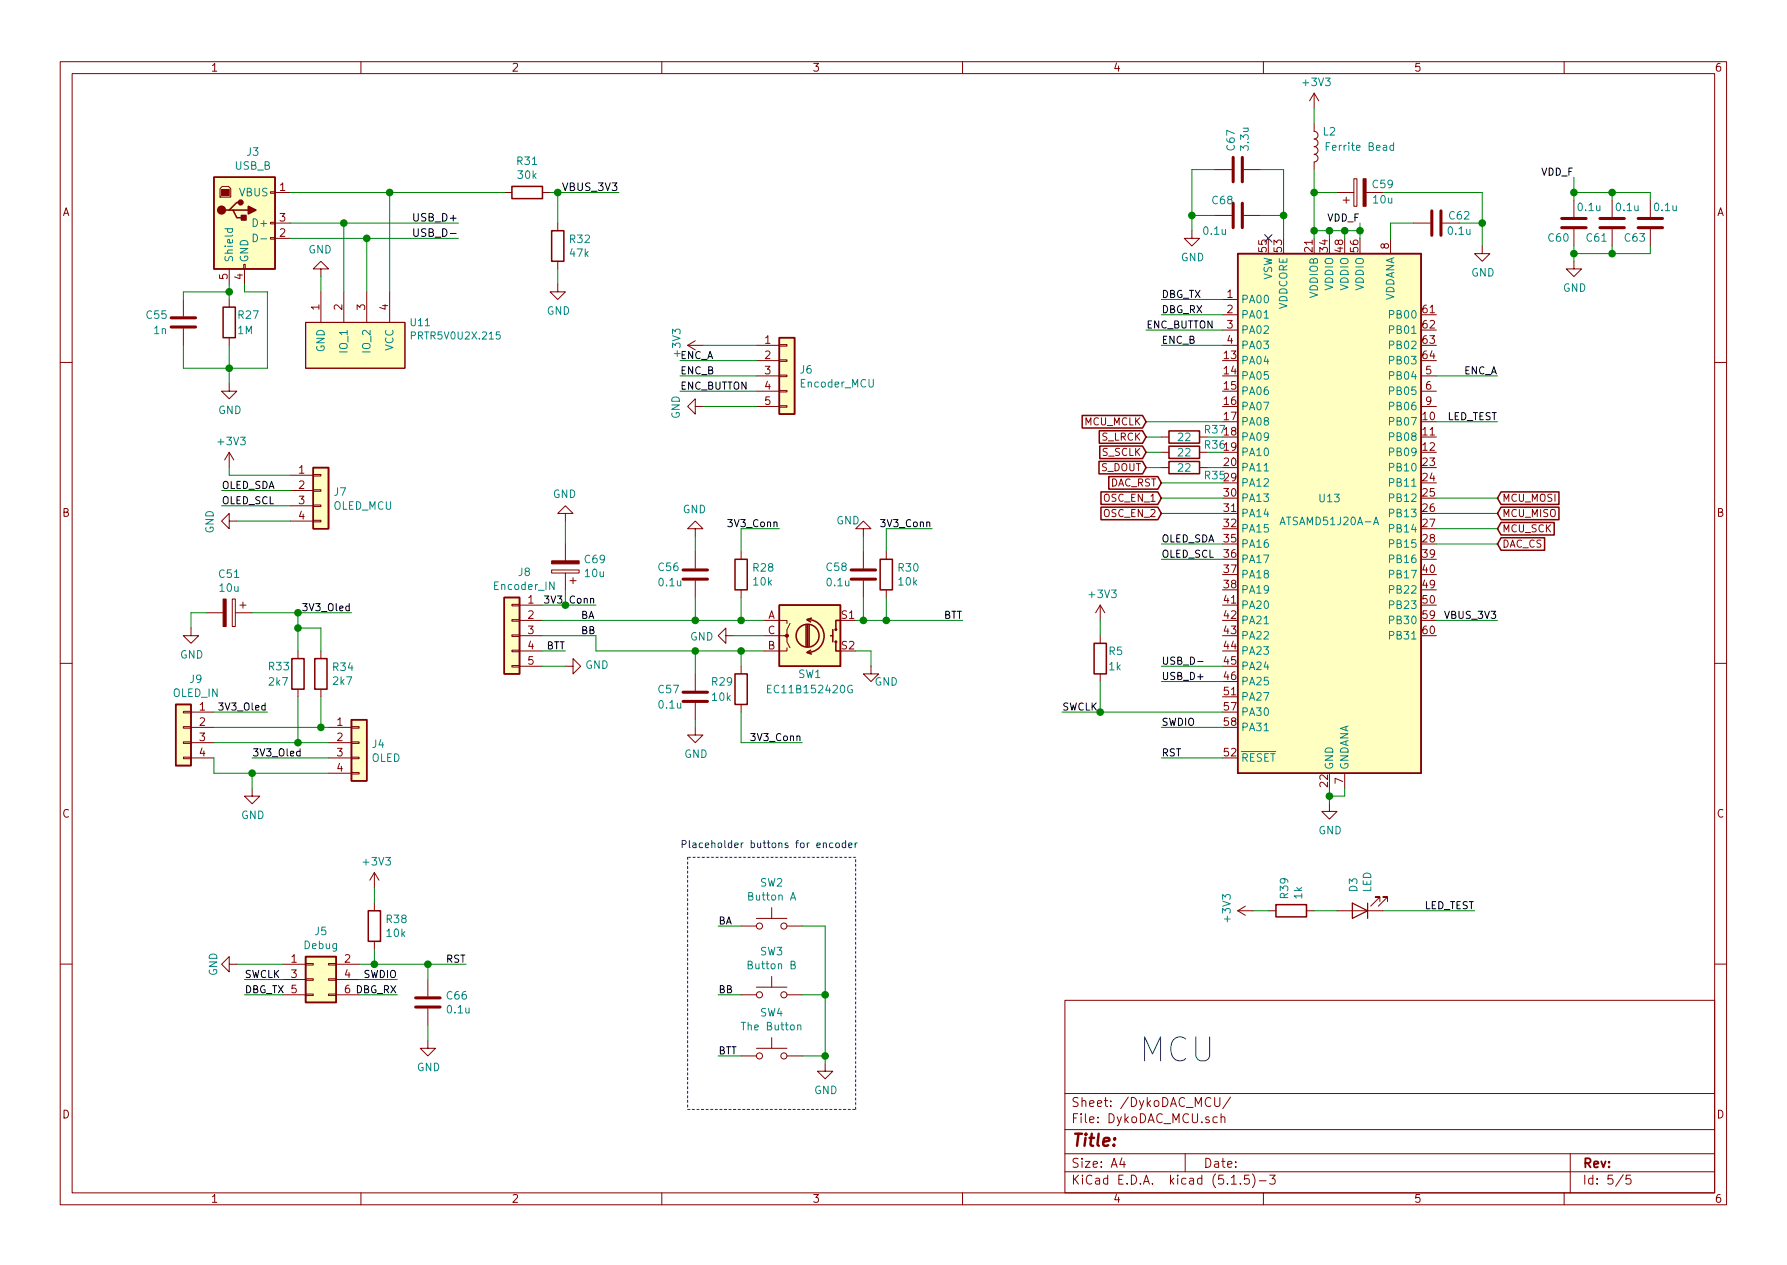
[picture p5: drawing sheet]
EESchema Schematic File Version 4
EELAYER 30 0
EELAYER END
$Descr A4 11693 8268
encoding utf-8
Sheet 5 5
Title ""
Date ""
Rev ""
Comp ""
Comment1 ""
Comment2 ""
Comment3 ""
Comment4 ""
$EndDescr
$Comp
L Device:C C62
U 1 1
P 9400 1450
F 0 "C62" V 9350 1600 50  0000 C CNN
F 1 "0.1u" V 9450 1600 50  0000 C CNN
F 2 "Capacitors_SMD:C_0603" H 9438 1300 50  0001 C CNN
F 3 "~" H 9400 1450 50  0001 C CNN
	1    9400 1450
	0    1    1    0   
$EndComp
$Comp
L Connector:USB_B J3
U 1 1
P 1600 1450
F 0 "J3" H 1655 1917 50  0000 C CNN
F 1 "USB_B" H 1655 1826 50  0000 C CNN
F 2 "Connect:USB_B" H 1750 1400 50  0001 C CNN
F 3 " ~" H 1750 1400 50  0001 C CNN
	1    1600 1450
	1    0    0    -1  
$EndComp
Text Label 4050 1250 2    50   ~ 0
VBUS_3V3
Text Label 3000 1450 2    50   ~ 0
USB_D+
Text Label 3000 1550 2    50   ~ 0
USB_D-
$Comp
L power:GND #PWR?
U 1 1
P 1500 2500
AR Path="/5C8D0112/5CFBCCC9" Ref="#PWR?"  Part="1" 
AR Path="/5CF60BAD/5CFBCCC9" Ref="#PWR043"  Part="1" 
F 0 "#PWR043" H 1500 2250 50  0001 C CNN
F 1 "GND" H 1505 2327 50  0000 C CNN
F 2 "" H 1500 2500 50  0001 C CNN
F 3 "" H 1500 2500 50  0001 C CNN
	1    1500 2500
	1    0    0    -1  
$EndComp
$Comp
L Device:R R27
U 1 1
P 1500 2100
F 0 "R27" H 1450 2150 50  0000 R CNN
F 1 "1M" H 1450 2050 50  0000 R CNN
F 2 "Resistors_SMD:R_0603" V 1430 2100 50  0001 C CNN
F 3 "~" H 1500 2100 50  0001 C CNN
	1    1500 2100
	-1   0    0    -1  
$EndComp
Wire Wire Line
	1500 1950 1500 1900
$Comp
L Device:C C55
U 1 1
P 1200 2100
F 0 "C55" H 950 2150 50  0000 L CNN
F 1 "1n" H 1000 2050 50  0000 L CNN
F 2 "Capacitors_SMD:C_0603" H 1238 1950 50  0001 C CNN
F 3 "~" H 1200 2100 50  0001 C CNN
	1    1200 2100
	1    0    0    -1  
$EndComp
Wire Wire Line
	1200 1950 1200 1900
Wire Wire Line
	1200 1900 1500 1900
Connection ~ 1500 1900
Wire Wire Line
	1500 1900 1500 1850
Wire Wire Line
	1200 2250 1200 2400
Wire Wire Line
	1200 2400 1500 2400
Wire Wire Line
	1500 2250 1500 2400
Connection ~ 1500 2400
Wire Wire Line
	1600 1850 1600 1900
Wire Wire Line
	1600 1900 1750 1900
Wire Wire Line
	1750 1900 1750 2400
Wire Wire Line
	1500 2400 1750 2400
Wire Wire Line
	1500 2500 1500 2400
$Comp
L Device:C C61
U 1 1
P 10550 1450
F 0 "C61" H 10650 1550 50  0000 C CNN
F 1 "0.1u" H 10450 1350 50  0000 C CNN
F 2 "Capacitors_SMD:C_0603" H 10588 1300 50  0001 C CNN
F 3 "~" H 10550 1450 50  0001 C CNN
	1    10550 1450
	-1   0    0    1   
$EndComp
$Comp
L Device:C C60
U 1 1
P 10300 1450
F 0 "C60" H 10400 1550 50  0000 C CNN
F 1 "0.1u" H 10200 1350 50  0000 C CNN
F 2 "Capacitors_SMD:C_0603" H 10338 1300 50  0001 C CNN
F 3 "~" H 10300 1450 50  0001 C CNN
	1    10300 1450
	-1   0    0    1   
$EndComp
Text Label 7600 4450 0    47   ~ 0
USB_D+
Text Label 7600 4350 0    47   ~ 0
USB_D-
$Comp
L Device:R R31
U 1 1
P 3450 1250
F 0 "R31" V 3243 1250 50  0000 C CNN
F 1 "30k" V 3334 1250 50  0000 C CNN
F 2 "Resistors_SMD:R_0603" V 3380 1250 50  0001 C CNN
F 3 "~" H 3450 1250 50  0001 C CNN
	1    3450 1250
	0    1    1    0   
$EndComp
Wire Wire Line
	3600 1250 3650 1250
$Comp
L Device:R R32
U 1 1
P 3650 1600
F 0 "R32" H 3720 1646 50  0000 L CNN
F 1 "47k" H 3720 1555 50  0000 L CNN
F 2 "Resistors_SMD:R_0603" V 3580 1600 50  0001 C CNN
F 3 "~" H 3650 1600 50  0001 C CNN
	1    3650 1600
	1    0    0    -1  
$EndComp
$Comp
L power:GND #PWR054
U 1 1
P 3650 1850
F 0 "#PWR054" H 3650 1600 50  0001 C CNN
F 1 "GND" H 3655 1677 50  0000 C CNN
F 2 "" H 3650 1850 50  0001 C CNN
F 3 "" H 3650 1850 50  0001 C CNN
	1    3650 1850
	1    0    0    -1  
$EndComp
Wire Wire Line
	3650 1850 3650 1750
Wire Wire Line
	3650 1450 3650 1250
Connection ~ 3650 1250
Wire Wire Line
	3650 1250 4050 1250
Text Label 9800 4050 2    47   ~ 0
VBUS_3V3
Wire Wire Line
	7600 4450 8000 4450
Wire Wire Line
	7600 4350 8000 4350
Wire Wire Line
	9800 4050 9400 4050
$Comp
L Device:Rotary_Encoder_Switch SW1
U 1 1
P 5300 4150
F 0 "SW1" H 5300 3900 50  0000 C CNN
F 1 "EC11B152420G" H 5300 3800 50  0000 C CNN
F 2 "kamtar:Potentiometer_Alps_RK097_Dual_Horizontal" H 5150 4310 50  0001 C CNN
F 3 "~" H 5300 4410 50  0001 C CNN
	1    5300 4150
	1    0    0    -1  
$EndComp
$Comp
L power:GND #PWR046
U 1 1
P 4800 4150
F 0 "#PWR046" H 4800 3900 50  0001 C CNN
F 1 "GND" V 4805 4022 50  0000 R CNN
F 2 "" H 4800 4150 50  0001 C CNN
F 3 "" H 4800 4150 50  0001 C CNN
	1    4800 4150
	0    1    1    0   
$EndComp
Wire Wire Line
	5000 4150 4800 4150
Text Label 7500 2150 0    47   ~ 0
ENC_BUTTON
Wire Wire Line
	7500 2150 8000 2150
$Comp
L Device:R R28
U 1 1
P 4850 3750
F 0 "R28" H 4920 3796 50  0000 L CNN
F 1 "10k" H 4920 3705 50  0000 L CNN
F 2 "Resistors_SMD:R_0603" V 4780 3750 50  0001 C CNN
F 3 "~" H 4850 3750 50  0001 C CNN
	1    4850 3750
	1    0    0    -1  
$EndComp
$Comp
L Device:R R29
U 1 1
P 4850 4500
F 0 "R29" H 4650 4550 50  0000 L CNN
F 1 "10k" H 4650 4450 50  0000 L CNN
F 2 "Resistors_SMD:R_0603" V 4780 4500 50  0001 C CNN
F 3 "~" H 4850 4500 50  0001 C CNN
	1    4850 4500
	1    0    0    -1  
$EndComp
$Comp
L Device:R R30
U 1 1
P 5800 3750
F 0 "R30" H 5870 3796 50  0000 L CNN
F 1 "10k" H 5870 3705 50  0000 L CNN
F 2 "Resistors_SMD:R_0603" V 5730 3750 50  0001 C CNN
F 3 "~" H 5800 3750 50  0001 C CNN
	1    5800 3750
	1    0    0    -1  
$EndComp
Wire Wire Line
	4850 4350 4850 4250
Wire Wire Line
	4850 4250 5000 4250
Wire Wire Line
	4850 3900 4850 4050
Wire Wire Line
	4850 4050 5000 4050
Wire Wire Line
	5800 3900 5800 4050
Wire Wire Line
	5800 4050 5650 4050
$Comp
L power:GND #PWR050
U 1 1
P 5700 4350
F 0 "#PWR050" H 5700 4100 50  0001 C CNN
F 1 "GND" H 5800 4250 50  0000 C CNN
F 2 "" H 5700 4350 50  0001 C CNN
F 3 "" H 5700 4350 50  0001 C CNN
	1    5700 4350
	1    0    0    -1  
$EndComp
Wire Wire Line
	5600 4250 5700 4250
Wire Wire Line
	5700 4250 5700 4350
$Comp
L power:+3V3 #PWR051
U 1 1
P 4600 2250
F 0 "#PWR051" H 4600 2100 50  0001 C CNN
F 1 "+3V3" H 4615 2423 50  0000 C CNN
F 2 "" H 4600 2250 50  0001 C CNN
F 3 "" H 4600 2250 50  0001 C CNN
	1    4600 2250
	0    -1   -1   0   
$EndComp
Text Label 4450 2350 0    47   ~ 0
ENC_A
Text Label 4450 2450 0    47   ~ 0
ENC_B
Connection ~ 4850 4250
Connection ~ 4850 4050
Text Label 4450 2550 0    47   ~ 0
ENC_BUTTON
Wire Wire Line
	6300 4050 5800 4050
Connection ~ 5800 4050
$Comp
L power:GND #PWR065
U 1 1
P 2800 6800
F 0 "#PWR065" H 2800 6550 50  0001 C CNN
F 1 "GND" H 2805 6627 50  0000 C CNN
F 2 "" H 2800 6800 50  0001 C CNN
F 3 "" H 2800 6800 50  0001 C CNN
	1    2800 6800
	1    0    0    -1  
$EndComp
$Comp
L power:+3V3 #PWR064
U 1 1
P 2450 5800
F 0 "#PWR064" H 2450 5650 50  0001 C CNN
F 1 "+3V3" H 2465 5973 50  0000 C CNN
F 2 "" H 2450 5800 50  0001 C CNN
F 3 "" H 2450 5800 50  0001 C CNN
	1    2450 5800
	1    0    0    -1  
$EndComp
$Comp
L Device:R R38
U 1 1
P 2450 6050
F 0 "R38" H 2520 6096 50  0000 L CNN
F 1 "10k" H 2520 6005 50  0000 L CNN
F 2 "Resistors_SMD:R_0603" V 2380 6050 50  0001 C CNN
F 3 "~" H 2450 6050 50  0001 C CNN
	1    2450 6050
	1    0    0    -1  
$EndComp
Wire Wire Line
	2450 5900 2450 5800
Wire Wire Line
	2450 6200 2450 6300
Text Label 7600 4950 0    47   ~ 0
RST
Wire Wire Line
	7600 4950 8000 4950
Wire Wire Line
	7500 2750 8000 2750
Text GLabel 7500 2950 0    47   Input ~ 0
S_SCLK
$Comp
L Device:R R36
U 1 1
P 7750 2950
F 0 "R36" V 7700 3150 50  0000 C CNN
F 1 "22" V 7750 2950 50  0000 C CNN
F 2 "Resistors_SMD:R_0603" V 7680 2950 50  0001 C CNN
F 3 "~" H 7750 2950 50  0001 C CNN
	1    7750 2950
	0    1    1    0   
$EndComp
Wire Wire Line
	7500 2950 7600 2950
Wire Wire Line
	7900 2950 8000 2950
$Comp
L Device:R R37
U 1 1
P 7750 2850
F 0 "R37" V 7700 3050 50  0000 C CNN
F 1 "22" V 7750 2850 50  0000 C CNN
F 2 "Resistors_SMD:R_0603" V 7680 2850 50  0001 C CNN
F 3 "~" H 7750 2850 50  0001 C CNN
	1    7750 2850
	0    1    1    0   
$EndComp
Wire Wire Line
	7900 2850 8000 2850
Text GLabel 7500 2850 0    47   Input ~ 0
S_LRCK
Wire Wire Line
	7600 2850 7500 2850
$Comp
L Device:R R35
U 1 1
P 7750 3050
F 0 "R35" V 7800 3250 50  0000 C CNN
F 1 "22" V 7750 3050 50  0000 C CNN
F 2 "Resistors_SMD:R_0603" V 7680 3050 50  0001 C CNN
F 3 "~" H 7750 3050 50  0001 C CNN
	1    7750 3050
	0    1    1    0   
$EndComp
Wire Wire Line
	8000 3050 7900 3050
Text Label 7600 4750 0    47   ~ 0
SWDIO
Wire Wire Line
	7600 4750 8000 4750
Text Label 7600 2050 0    47   ~ 0
DBG_RX
Text Label 7600 1950 0    47   ~ 0
DBG_TX
Wire Wire Line
	8000 1950 7600 1950
Wire Wire Line
	8000 2050 7600 2050
$Comp
L power:GND #PWR058
U 1 1
P 1550 6300
F 0 "#PWR058" H 1550 6050 50  0001 C CNN
F 1 "GND" H 1550 6150 50  0000 C CNN
F 2 "" H 1550 6300 50  0001 C CNN
F 3 "" H 1550 6300 50  0001 C CNN
	1    1550 6300
	0    1    1    0   
$EndComp
Text Label 3050 6300 2    47   ~ 0
RST
Text Label 1600 6400 0    47   ~ 0
SWCLK
Text Label 2600 6400 2    47   ~ 0
SWDIO
Wire Wire Line
	2600 6400 2350 6400
Wire Wire Line
	1850 6400 1600 6400
Text Label 1600 6500 0    47   ~ 0
DBG_TX
Wire Wire Line
	1850 6500 1600 6500
Text Label 2600 6500 2    47   ~ 0
DBG_RX
Wire Wire Line
	2600 6500 2350 6500
$Comp
L Device:C C56
U 1 1
P 4550 3750
F 0 "C56" H 4300 3800 50  0000 L CNN
F 1 "0.1u" H 4300 3700 50  0000 L CNN
F 2 "Capacitors_SMD:C_0603" H 4588 3600 50  0001 C CNN
F 3 "~" H 4550 3750 50  0001 C CNN
	1    4550 3750
	1    0    0    -1  
$EndComp
$Comp
L Device:C C57
U 1 1
P 4550 4550
F 0 "C57" H 4300 4600 50  0000 L CNN
F 1 "0.1u" H 4300 4500 50  0000 L CNN
F 2 "Capacitors_SMD:C_0603" H 4588 4400 50  0001 C CNN
F 3 "~" H 4550 4550 50  0001 C CNN
	1    4550 4550
	1    0    0    -1  
$EndComp
Wire Wire Line
	4550 3900 4550 4050
Connection ~ 4550 4050
Wire Wire Line
	4550 4050 4850 4050
Wire Wire Line
	4550 4400 4550 4250
Connection ~ 4550 4250
Wire Wire Line
	4550 4250 4850 4250
$Comp
L power:GND #PWR044
U 1 1
P 4550 3500
F 0 "#PWR044" H 4550 3250 50  0001 C CNN
F 1 "GND" H 4555 3327 50  0000 C CNN
F 2 "" H 4550 3500 50  0001 C CNN
F 3 "" H 4550 3500 50  0001 C CNN
	1    4550 3500
	-1   0    0    1   
$EndComp
$Comp
L power:GND #PWR045
U 1 1
P 4550 4750
F 0 "#PWR045" H 4550 4500 50  0001 C CNN
F 1 "GND" H 4555 4577 50  0000 C CNN
F 2 "" H 4550 4750 50  0001 C CNN
F 3 "" H 4550 4750 50  0001 C CNN
	1    4550 4750
	1    0    0    -1  
$EndComp
Wire Wire Line
	4550 4750 4550 4700
Wire Wire Line
	4550 3600 4550 3500
$Comp
L Device:C C58
U 1 1
P 5650 3750
F 0 "C58" H 5400 3800 50  0000 L CNN
F 1 "0.1u" H 5400 3700 50  0000 L CNN
F 2 "Capacitors_SMD:C_0603" H 5688 3600 50  0001 C CNN
F 3 "~" H 5650 3750 50  0001 C CNN
	1    5650 3750
	1    0    0    -1  
$EndComp
Wire Wire Line
	5650 3900 5650 4050
Connection ~ 5650 4050
Wire Wire Line
	5650 4050 5600 4050
$Comp
L power:GND #PWR049
U 1 1
P 5650 3500
F 0 "#PWR049" H 5650 3250 50  0001 C CNN
F 1 "GND" H 5750 3400 50  0000 C CNN
F 2 "" H 5650 3500 50  0001 C CNN
F 3 "" H 5650 3500 50  0001 C CNN
	1    5650 3500
	-1   0    0    1   
$EndComp
Wire Wire Line
	5650 3600 5650 3500
$Comp
L Connector_Generic:Conn_01x04 J4
U 1 1
P 2350 4850
F 0 "J4" H 2430 4842 50  0000 L CNN
F 1 "OLED" H 2430 4751 50  0000 L CNN
F 2 "Pin_Headers:Pin_Header_Straight_1x04_Pitch2.54mm" H 2350 4850 50  0001 C CNN
F 3 "~" H 2350 4850 50  0001 C CNN
	1    2350 4850
	1    0    0    -1  
$EndComp
Text Label 1450 3200 0    47   ~ 0
OLED_SDA
Text Label 1450 3300 0    47   ~ 0
OLED_SCL
Wire Wire Line
	1650 4950 2150 4950
$Comp
L power:GND #PWR055
U 1 1
P 1550 3400
F 0 "#PWR055" H 1550 3150 50  0001 C CNN
F 1 "GND" H 1555 3227 50  0000 C CNN
F 2 "" H 1550 3400 50  0001 C CNN
F 3 "" H 1550 3400 50  0001 C CNN
	1    1550 3400
	0    1    1    0   
$EndComp
Text GLabel 7500 2750 0    47   Input ~ 0
MCU_MCLK
Text Label 7600 2250 0    47   ~ 0
ENC_B
Text Label 9800 2450 2    47   ~ 0
ENC_A
Wire Wire Line
	7600 2250 8000 2250
Wire Wire Line
	9400 2450 9800 2450
Text Label 7600 3550 0    47   ~ 0
OLED_SDA
Text Label 7600 3650 0    47   ~ 0
OLED_SCL
Wire Wire Line
	7600 3550 8000 3550
Wire Wire Line
	7600 3650 8000 3650
Text GLabel 9800 3250 2    47   Input ~ 0
MCU_MOSI
Text GLabel 9800 3350 2    47   Input ~ 0
MCU_MISO
Text GLabel 9800 3450 2    47   Input ~ 0
MCU_SCK
Text GLabel 9800 3550 2    47   Input ~ 0
DAC_CS
Text GLabel 7600 3150 0    47   Input ~ 0
DAC_RST
Wire Wire Line
	9800 3250 9400 3250
Wire Wire Line
	9800 3350 9400 3350
Wire Wire Line
	9800 3450 9400 3450
Wire Wire Line
	9800 3550 9400 3550
Wire Wire Line
	7600 3150 8000 3150
$Comp
L Device:R R34
U 1 1
P 2100 4400
F 0 "R34" H 2170 4446 50  0000 L CNN
F 1 "2k7" H 2170 4355 50  0000 L CNN
F 2 "Resistors_SMD:R_0603" V 2030 4400 50  0001 C CNN
F 3 "~" H 2100 4400 50  0001 C CNN
	1    2100 4400
	1    0    0    -1  
$EndComp
$Comp
L Device:R R33
U 1 1
P 1950 4400
F 0 "R33" H 1750 4450 50  0000 L CNN
F 1 "2k7" H 1750 4350 50  0000 L CNN
F 2 "Resistors_SMD:R_0603" V 1880 4400 50  0001 C CNN
F 3 "~" H 1950 4400 50  0001 C CNN
	1    1950 4400
	1    0    0    -1  
$EndComp
Wire Wire Line
	2100 4550 2100 4750
Connection ~ 2100 4750
Wire Wire Line
	2100 4750 2150 4750
Wire Wire Line
	1950 4550 1950 4850
Connection ~ 1950 4850
Wire Wire Line
	1950 4850 2150 4850
Wire Wire Line
	1950 4250 1950 4100
Wire Wire Line
	2100 4250 2100 4100
Wire Wire Line
	2100 4100 1950 4100
Connection ~ 1950 4100
Wire Wire Line
	1950 4100 1950 4000
Text GLabel 7600 3250 0    47   Input ~ 0
OSC_EN_1
Text GLabel 7600 3350 0    47   Input ~ 0
OSC_EN_2
Wire Wire Line
	7600 3250 8000 3250
Wire Wire Line
	7600 3350 8000 3350
$Comp
L Device:LED D3
U 1 1
P 8900 5950
F 0 "D3" V 8939 5833 50  0000 R CNN
F 1 "LED" V 8848 5833 50  0000 R CNN
F 2 "LEDs:LED_0603_HandSoldering" H 8900 5950 50  0001 C CNN
F 3 "~" H 8900 5950 50  0001 C CNN
	1    8900 5950
	-1   0    0    1   
$EndComp
$Comp
L Device:R R39
U 1 1
P 8450 5950
F 0 "R39" H 8520 5996 50  0000 L CNN
F 1 "1k" H 8520 5905 50  0000 L CNN
F 2 "Resistors_SMD:R_0603" V 8380 5950 50  0001 C CNN
F 3 "~" H 8450 5950 50  0001 C CNN
	1    8450 5950
	0    -1   -1   0   
$EndComp
Text Label 9650 5950 2    47   ~ 0
LED_TEST
Wire Wire Line
	8600 5950 8750 5950
Text Label 9800 2750 2    47   ~ 0
LED_TEST
Wire Wire Line
	9400 2750 9800 2750
Wire Wire Line
	1900 1550 2400 1550
Wire Wire Line
	1900 1450 2250 1450
Wire Wire Line
	1900 1250 2550 1250
$Comp
L DykoDAC-rescue:PRTR5V0U2X.215-kamtar U11
U 1 1
P 2300 2200
AR Path="/5D1D054C" Ref="U11"  Part="1" 
AR Path="/5CF60BAD/5D1D054C" Ref="U11"  Part="1" 
F 0 "U11" H 2678 2302 47  0000 L CNN
F 1 "PRTR5V0U2X.215" H 2678 2215 47  0000 L CNN
F 2 "TO_SOT_Packages_SMD:SOT-143" H 2300 2200 47  0001 C CNN
F 3 "" H 2300 2200 47  0001 C CNN
	1    2300 2200
	1    0    0    -1  
$EndComp
Wire Wire Line
	2250 1900 2250 1450
Connection ~ 2250 1450
Wire Wire Line
	2250 1450 3000 1450
Wire Wire Line
	2400 1900 2400 1550
Connection ~ 2400 1550
Wire Wire Line
	2400 1550 3000 1550
Wire Wire Line
	2550 1900 2550 1250
Connection ~ 2550 1250
Wire Wire Line
	2550 1250 3300 1250
$Comp
L power:GND #PWR0104
U 1 1
P 2100 1800
F 0 "#PWR0104" H 2100 1550 50  0001 C CNN
F 1 "GND" H 2105 1627 50  0000 C CNN
F 2 "" H 2100 1800 50  0001 C CNN
F 3 "" H 2100 1800 50  0001 C CNN
	1    2100 1800
	-1   0    0    1   
$EndComp
Wire Wire Line
	2100 1900 2100 1800
Wire Wire Line
	7500 3050 7600 3050
Text GLabel 7500 3050 0    47   Input ~ 0
S_DOUT
$Comp
L Device:C C66
U 1 1
P 2800 6550
F 0 "C66" H 2915 6596 50  0000 L CNN
F 1 "0.1u" H 2915 6505 50  0000 L CNN
F 2 "Capacitors_SMD:C_0603" H 2838 6400 50  0001 C CNN
F 3 "~" H 2800 6550 50  0001 C CNN
	1    2800 6550
	1    0    0    -1  
$EndComp
$Comp
L Connector_Generic:Conn_02x03_Odd_Even J5
U 1 1
P 2050 6400
F 0 "J5" H 2100 6717 50  0000 C CNN
F 1 "Debug" H 2100 6626 50  0000 C CNN
F 2 "Pin_Headers:Pin_Header_Straight_2x03_Pitch2.54mm" H 2050 6400 50  0001 C CNN
F 3 "~" H 2050 6400 50  0001 C CNN
	1    2050 6400
	1    0    0    -1  
$EndComp
Wire Wire Line
	1850 6300 1550 6300
Connection ~ 2450 6300
Wire Wire Line
	2450 6300 2350 6300
Wire Wire Line
	2450 6300 2800 6300
Wire Wire Line
	2800 6400 2800 6300
Connection ~ 2800 6300
Wire Wire Line
	2800 6300 3050 6300
Wire Wire Line
	2800 6800 2800 6700
$Comp
L power:+3V3 #PWR06
U 1 1
P 8200 5950
F 0 "#PWR06" H 8200 5800 50  0001 C CNN
F 1 "+3V3" H 8215 6123 50  0000 C CNN
F 2 "" H 8200 5950 50  0001 C CNN
F 3 "" H 8200 5950 50  0001 C CNN
	1    8200 5950
	0    -1   -1   0   
$EndComp
Wire Wire Line
	8300 5950 8200 5950
$Comp
L Device:CP C59
U 1 1
P 8900 1250
F 0 "C59" V 8950 1100 50  0000 C CNN
F 1 "10u" V 8850 1100 50  0000 C CNN
F 2 "Capacitor_Tantalum_SMD:CP_EIA-3216-18_Kemet-A" H 8938 1100 50  0001 C CNN
F 3 "~" H 8900 1250 50  0001 C CNN
	1    8900 1250
	0    -1   -1   0   
$EndComp
Wire Wire Line
	4950 2350 4450 2350
Wire Wire Line
	4450 2450 4950 2450
Wire Wire Line
	4450 2550 4950 2550
Wire Wire Line
	3550 4150 3900 4150
Wire Wire Line
	3900 4150 3900 4250
Text Label 3900 3950 2    47   ~ 0
3V3_Conn
Wire Wire Line
	3900 3950 3700 3950
Text Label 3700 4250 2    47   ~ 0
BTT
Wire Wire Line
	3700 4250 3550 4250
Text Label 5100 3450 2    47   ~ 0
3V3_Conn
Text Label 6100 3450 2    47   ~ 0
3V3_Conn
Text Label 5250 4850 2    47   ~ 0
3V3_Conn
Wire Wire Line
	5100 3450 4850 3450
Wire Wire Line
	4850 3450 4850 3600
Wire Wire Line
	6100 3450 5800 3450
Wire Wire Line
	5800 3450 5800 3600
Wire Wire Line
	5250 4850 4850 4850
Wire Wire Line
	4850 4650 4850 4850
Text Label 6300 4050 2    47   ~ 0
BTT
Wire Wire Line
	1900 3400 1550 3400
Wire Wire Line
	1450 3300 1900 3300
Wire Wire Line
	1900 3200 1450 3200
Wire Wire Line
	1400 4750 2100 4750
Wire Wire Line
	1400 4850 1950 4850
Wire Wire Line
	1400 5050 1400 4950
Wire Wire Line
	1400 5050 1650 5050
$Comp
L power:GND #PWR07
U 1 1
P 1650 5150
F 0 "#PWR07" H 1650 4900 50  0001 C CNN
F 1 "GND" H 1655 4977 50  0000 C CNN
F 2 "" H 1650 5150 50  0001 C CNN
F 3 "" H 1650 5150 50  0001 C CNN
	1    1650 5150
	1    0    0    -1  
$EndComp
Wire Wire Line
	1650 5150 1650 5050
Connection ~ 1650 5050
Wire Wire Line
	1650 5050 2150 5050
$Comp
L DykoDAC-rescue:ATSAMD51J20A-A-MCU_Microchip_SAMD U13
U 1 1
P 8700 3350
AR Path="/5E56127F" Ref="U13"  Part="1" 
AR Path="/5CF60BAD/5E56127F" Ref="U13"  Part="1" 
F 0 "U13" H 8700 3450 50  0000 C CNN
F 1 "ATSAMD51J20A-A" H 8700 3300 50  0000 C CNN
F 2 "Housings_QFP:LQFP-64_10x10mm_Pitch0.5mm" H 8700 3350 50  0001 C CIN
F 3 "http://ww1.microchip.com/downloads/en/DeviceDoc/60001507E.pdf" H 8700 3350 50  0001 C CNN
	1    8700 3350
	1    0    0    -1  
$EndComp
NoConn ~ 8300 1550
$Comp
L power:GND #PWR061
U 1 1
P 8700 5250
F 0 "#PWR061" H 8700 5000 50  0001 C CNN
F 1 "GND" H 8705 5077 50  0000 C CNN
F 2 "" H 8700 5250 50  0001 C CNN
F 3 "" H 8700 5250 50  0001 C CNN
	1    8700 5250
	1    0    0    -1  
$EndComp
Wire Wire Line
	8700 5150 8700 5200
Wire Wire Line
	8800 5150 8800 5200
Wire Wire Line
	8800 5200 8700 5200
Connection ~ 8700 5200
Wire Wire Line
	8700 5200 8700 5250
$Comp
L power:GND #PWR056
U 1 1
P 9700 1600
F 0 "#PWR056" H 9700 1350 50  0001 C CNN
F 1 "GND" H 9705 1427 50  0000 C CNN
F 2 "" H 9700 1600 50  0001 C CNN
F 3 "" H 9700 1600 50  0001 C CNN
	1    9700 1600
	1    0    0    -1  
$EndComp
Wire Wire Line
	9100 1550 9100 1450
Wire Wire Line
	9100 1450 9250 1450
Wire Wire Line
	9550 1450 9700 1450
Wire Wire Line
	9700 1450 9700 1600
Wire Wire Line
	8900 1550 8900 1500
Wire Wire Line
	8900 1500 8800 1500
Wire Wire Line
	8700 1500 8700 1550
Wire Wire Line
	8800 1550 8800 1500
Connection ~ 8800 1500
Wire Wire Line
	8800 1500 8700 1500
Wire Wire Line
	8600 1550 8600 1500
Wire Wire Line
	8600 1500 8700 1500
Connection ~ 8700 1500
$Comp
L Device:L L?
U 1 1
P 8600 950
AR Path="/5C91BC19/5E6130F5" Ref="L?"  Part="1" 
AR Path="/5CF60BAD/5E6130F5" Ref="L2"  Part="1" 
F 0 "L2" H 8700 1050 50  0000 C CNN
F 1 "Ferrite Bead" H 8900 950 50  0000 C CNN
F 2 "Capacitors_SMD:C_0603" H 8600 950 50  0001 C CNN
F 3 "~" H 8600 950 50  0001 C CNN
	1    8600 950 
	1    0    0    -1  
$EndComp
Connection ~ 8600 1500
$Comp
L power:+3V3 #PWR047
U 1 1
P 8600 700
F 0 "#PWR047" H 8600 550 50  0001 C CNN
F 1 "+3V3" H 8615 873 50  0000 C CNN
F 2 "" H 8600 700 50  0001 C CNN
F 3 "" H 8600 700 50  0001 C CNN
	1    8600 700 
	1    0    0    -1  
$EndComp
Wire Wire Line
	8600 800  8600 700 
Wire Wire Line
	8600 1100 8600 1250
Wire Wire Line
	8750 1250 8600 1250
Connection ~ 8600 1250
Wire Wire Line
	8600 1250 8600 1500
Wire Wire Line
	9050 1250 9700 1250
Wire Wire Line
	9700 1250 9700 1450
Connection ~ 9700 1450
$Comp
L Device:C C68
U 1 1
P 8100 1400
F 0 "C68" V 8000 1300 50  0000 C CNN
F 1 "0.1u" V 8200 1250 50  0000 C CNN
F 2 "Capacitors_SMD:C_0603" H 8138 1250 50  0001 C CNN
F 3 "~" H 8100 1400 50  0001 C CNN
	1    8100 1400
	0    1    1    0   
$EndComp
Wire Wire Line
	8250 1400 8400 1400
Wire Wire Line
	8400 1400 8400 1550
$Comp
L power:GND #PWR053
U 1 1
P 7800 1500
F 0 "#PWR053" H 7800 1250 50  0001 C CNN
F 1 "GND" H 7805 1327 50  0000 C CNN
F 2 "" H 7800 1500 50  0001 C CNN
F 3 "" H 7800 1500 50  0001 C CNN
	1    7800 1500
	1    0    0    -1  
$EndComp
Wire Wire Line
	7950 1400 7800 1400
Wire Wire Line
	7800 1400 7800 1500
Wire Wire Line
	8250 1100 8400 1100
Wire Wire Line
	8400 1100 8400 1400
Connection ~ 8400 1400
Wire Wire Line
	7950 1100 7800 1100
Wire Wire Line
	7800 1100 7800 1400
Connection ~ 7800 1400
$Comp
L Device:C C63
U 1 1
P 10800 1450
F 0 "C63" H 10900 1550 50  0000 C CNN
F 1 "0.1u" H 10700 1350 50  0000 C CNN
F 2 "Capacitors_SMD:C_0603" H 10838 1300 50  0001 C CNN
F 3 "~" H 10800 1450 50  0001 C CNN
	1    10800 1450
	-1   0    0    1   
$EndComp
Text Label 8900 1450 2    47   ~ 0
VDD_F
Wire Wire Line
	8900 1450 8900 1500
Connection ~ 8900 1500
Text Label 10300 1150 2    47   ~ 0
VDD_F
Wire Wire Line
	10300 1150 10300 1250
Wire Wire Line
	10800 1300 10800 1250
Wire Wire Line
	10800 1250 10550 1250
Connection ~ 10300 1250
Wire Wire Line
	10300 1250 10300 1300
Wire Wire Line
	10550 1300 10550 1250
Connection ~ 10550 1250
Wire Wire Line
	10550 1250 10300 1250
$Comp
L power:GND #PWR048
U 1 1
P 10300 1700
F 0 "#PWR048" H 10300 1450 50  0001 C CNN
F 1 "GND" H 10305 1527 50  0000 C CNN
F 2 "" H 10300 1700 50  0001 C CNN
F 3 "" H 10300 1700 50  0001 C CNN
	1    10300 1700
	1    0    0    -1  
$EndComp
Wire Wire Line
	10300 1700 10300 1650
Wire Wire Line
	10550 1600 10550 1650
Wire Wire Line
	10550 1650 10300 1650
Connection ~ 10300 1650
Wire Wire Line
	10300 1650 10300 1600
Wire Wire Line
	10800 1600 10800 1650
Wire Wire Line
	10800 1650 10550 1650
Connection ~ 10550 1650
$Comp
L Connector_Generic:Conn_01x05 J6
U 1 1
P 5150 2450
F 0 "J6" H 5230 2492 50  0000 L CNN
F 1 "Encoder_MCU" H 5230 2401 50  0000 L CNN
F 2 "Pin_Headers:Pin_Header_Straight_1x05_Pitch2.00mm" H 5150 2450 50  0001 C CNN
F 3 "~" H 5150 2450 50  0001 C CNN
	1    5150 2450
	1    0    0    -1  
$EndComp
$Comp
L power:GND #PWR057
U 1 1
P 4600 2650
F 0 "#PWR057" H 4600 2400 50  0001 C CNN
F 1 "GND" H 4605 2477 50  0000 C CNN
F 2 "" H 4600 2650 50  0001 C CNN
F 3 "" H 4600 2650 50  0001 C CNN
	1    4600 2650
	0    1    1    0   
$EndComp
Wire Wire Line
	4950 2650 4600 2650
$Comp
L Connector_Generic:Conn_01x05 J8
U 1 1
P 3350 4150
F 0 "J8" H 3268 4567 50  0000 C CNN
F 1 "Encoder_IN" H 3268 4476 50  0000 C CNN
F 2 "Pin_Headers:Pin_Header_Straight_1x05_Pitch2.00mm" H 3350 4150 50  0001 C CNN
F 3 "~" H 3350 4150 50  0001 C CNN
	1    3350 4150
	-1   0    0    -1  
$EndComp
$Comp
L power:GND #PWR060
U 1 1
P 3700 4350
F 0 "#PWR060" H 3700 4100 50  0001 C CNN
F 1 "GND" V 3705 4222 50  0000 R CNN
F 2 "" H 3700 4350 50  0001 C CNN
F 3 "" H 3700 4350 50  0001 C CNN
	1    3700 4350
	0    -1   -1   0   
$EndComp
Wire Wire Line
	3700 4350 3550 4350
$Comp
L Connector_Generic:Conn_01x04 J7
U 1 1
P 2100 3200
F 0 "J7" H 2180 3192 50  0000 L CNN
F 1 "OLED_MCU" H 2180 3101 50  0000 L CNN
F 2 "Pin_Headers:Pin_Header_Straight_1x04_Pitch2.00mm" H 2100 3200 50  0001 C CNN
F 3 "~" H 2100 3200 50  0001 C CNN
	1    2100 3200
	1    0    0    -1  
$EndComp
$Comp
L Connector_Generic:Conn_01x04 J9
U 1 1
P 1200 4750
F 0 "J9" H 1118 5067 50  0000 C CNN
F 1 "OLED_IN" H 1118 4976 50  0000 C CNN
F 2 "Pin_Headers:Pin_Header_Straight_1x04_Pitch2.00mm" H 1200 4750 50  0001 C CNN
F 3 "~" H 1200 4750 50  0001 C CNN
	1    1200 4750
	-1   0    0    -1  
$EndComp
$Comp
L power:+3V3 #PWR059
U 1 1
P 1500 3050
F 0 "#PWR059" H 1500 2900 50  0001 C CNN
F 1 "+3V3" H 1515 3223 50  0000 C CNN
F 2 "" H 1500 3050 50  0001 C CNN
F 3 "" H 1500 3050 50  0001 C CNN
	1    1500 3050
	1    0    0    -1  
$EndComp
Wire Wire Line
	1900 3100 1500 3100
Wire Wire Line
	1500 3100 1500 3050
Text Label 1750 4650 2    47   ~ 0
3V3_Oled
Wire Wire Line
	1400 4650 1750 4650
Text Label 2300 4000 2    47   ~ 0
3V3_Oled
Wire Wire Line
	1950 4000 2300 4000
Text Label 1650 4950 0    47   ~ 0
3V3_Oled
$Comp
L Device:C C?
U 1 1
P 8100 1100
AR Path="/5C8F8588/5E99B688" Ref="C?"  Part="1" 
AR Path="/5CF60BAD/5E99B688" Ref="C67"  Part="1" 
F 0 "C67" H 8215 1146 50  0000 L CNN
F 1 "3.3u" H 8215 1055 50  0000 L CNN
F 2 "Capacitors_SMD:C_0805" H 8138 950 50  0001 C CNN
F 3 "~" H 8100 1100 50  0001 C CNN
	1    8100 1100
	0    -1   -1   0   
$EndComp
Wire Wire Line
	9050 5950 9650 5950
$Comp
L Device:CP C51
U 1 1
P 1500 4000
F 0 "C51" V 1245 4000 50  0000 C CNN
F 1 "10u" V 1336 4000 50  0000 C CNN
F 2 "Capacitor_Tantalum_SMD:CP_EIA-3216-18_Kemet-A" H 1538 3850 50  0001 C CNN
F 3 "~" H 1500 4000 50  0001 C CNN
	1    1500 4000
	0    1    1    0   
$EndComp
Wire Wire Line
	1650 4000 1950 4000
Connection ~ 1950 4000
$Comp
L power:GND #PWR0101
U 1 1
P 1250 4100
F 0 "#PWR0101" H 1250 3850 50  0001 C CNN
F 1 "GND" H 1255 3927 50  0000 C CNN
F 2 "" H 1250 4100 50  0001 C CNN
F 3 "" H 1250 4100 50  0001 C CNN
	1    1250 4100
	1    0    0    -1  
$EndComp
Wire Wire Line
	1250 4100 1250 4000
Wire Wire Line
	1250 4000 1350 4000
$Comp
L Device:CP C69
U 1 1
P 3700 3700
F 0 "C69" H 3582 3654 50  0000 R CNN
F 1 "10u" H 3582 3745 50  0000 R CNN
F 2 "Capacitor_Tantalum_SMD:CP_EIA-3216-18_Kemet-A" H 3738 3550 50  0001 C CNN
F 3 "~" H 3700 3700 50  0001 C CNN
	1    3700 3700
	-1   0    0    1   
$EndComp
$Comp
L power:GND #PWR0102
U 1 1
P 3700 3400
F 0 "#PWR0102" H 3700 3150 50  0001 C CNN
F 1 "GND" H 3705 3227 50  0000 C CNN
F 2 "" H 3700 3400 50  0001 C CNN
F 3 "" H 3700 3400 50  0001 C CNN
	1    3700 3400
	-1   0    0    1   
$EndComp
Wire Wire Line
	3700 3550 3700 3400
Wire Wire Line
	3700 3850 3700 3950
Wire Wire Line
	3900 4250 4550 4250
Wire Wire Line
	3550 4050 4550 4050
Text Label 3800 4050 0    47   ~ 0
BA
Text Label 3800 4150 0    47   ~ 0
BB
$Comp
L Switch:SW_Push SW2
U 1 1
P 5050 6050
F 0 "SW2" H 5050 6335 50  0000 C CNN
F 1 "Button A" H 5050 6244 50  0000 C CNN
F 2 "Button_Switch_THT:SW_Tactile_SPST_Angled_PTS645Vx58-2LFS" H 5050 6250 50  0001 C CNN
F 3 "~" H 5050 6250 50  0001 C CNN
	1    5050 6050
	1    0    0    -1  
$EndComp
$Comp
L Switch:SW_Push SW3
U 1 1
P 5050 6500
F 0 "SW3" H 5050 6785 50  0000 C CNN
F 1 "Button B" H 5050 6694 50  0000 C CNN
F 2 "Button_Switch_THT:SW_Tactile_SPST_Angled_PTS645Vx58-2LFS" H 5050 6700 50  0001 C CNN
F 3 "~" H 5050 6700 50  0001 C CNN
	1    5050 6500
	1    0    0    -1  
$EndComp
$Comp
L Switch:SW_Push SW4
U 1 1
P 5050 6900
F 0 "SW4" H 5050 7185 50  0000 C CNN
F 1 "The Button" H 5050 7094 50  0000 C CNN
F 2 "Button_Switch_THT:SW_Tactile_SPST_Angled_PTS645Vx58-2LFS" H 5050 7100 50  0001 C CNN
F 3 "~" H 5050 7100 50  0001 C CNN
	1    5050 6900
	1    0    0    -1  
$EndComp
Text Label 4700 6050 0    47   ~ 0
BA
Text Label 4700 6500 0    47   ~ 0
BB
Text Label 4700 6900 0    47   ~ 0
BTT
Wire Wire Line
	4850 6900 4700 6900
Wire Wire Line
	4850 6500 4700 6500
Wire Wire Line
	4850 6050 4700 6050
Wire Wire Line
	5250 6050 5400 6050
Wire Wire Line
	5400 6050 5400 6500
$Comp
L power:GND #PWR063
U 1 1
P 5400 6950
F 0 "#PWR063" H 5400 6700 50  0001 C CNN
F 1 "GND" H 5405 6777 50  0000 C CNN
F 2 "" H 5400 6950 50  0001 C CNN
F 3 "" H 5400 6950 50  0001 C CNN
	1    5400 6950
	1    0    0    -1  
$EndComp
Wire Wire Line
	5250 6500 5400 6500
Connection ~ 5400 6500
Wire Wire Line
	5400 6500 5400 6900
Wire Wire Line
	5250 6900 5400 6900
Connection ~ 5400 6900
Wire Wire Line
	5400 6900 5400 6950
Connection ~ 3700 3950
Wire Wire Line
	3700 3950 3550 3950
Wire Wire Line
	4600 2250 4950 2250
Text Notes 7450 6950 0    157  ~ 0
MCU
Wire Notes Line
	4500 5600 4500 7250
Wire Notes Line
	4500 7250 5600 7250
Wire Notes Line
	5600 7250 5600 5600
Wire Notes Line
	5600 5600 4500 5600
Text Notes 4450 5550 0    47   ~ 0
Placeholder buttons for encoder
Connection ~ 7200 4650
Wire Wire Line
	7200 4650 8000 4650
Wire Wire Line
	6950 4650 7200 4650
Wire Wire Line
	7200 4150 7200 4050
$Comp
L power:+3V3 #PWR019
U 1 1
P 7200 4050
F 0 "#PWR019" H 7200 3900 50  0001 C CNN
F 1 "+3V3" H 7215 4223 50  0000 C CNN
F 2 "" H 7200 4050 50  0001 C CNN
F 3 "" H 7200 4050 50  0001 C CNN
	1    7200 4050
	1    0    0    -1  
$EndComp
$Comp
L Device:R R5
U 1 1
P 7200 4300
F 0 "R5" H 7250 4350 50  0000 L CNN
F 1 "1k" H 7250 4250 50  0000 L CNN
F 2 "Resistors_SMD:R_0603" V 7130 4300 50  0001 C CNN
F 3 "~" H 7200 4300 50  0001 C CNN
	1    7200 4300
	1    0    0    -1  
$EndComp
Text Label 6950 4650 0    47   ~ 0
SWCLK
Wire Wire Line
	7200 4450 7200 4650
$EndSCHEMATC
